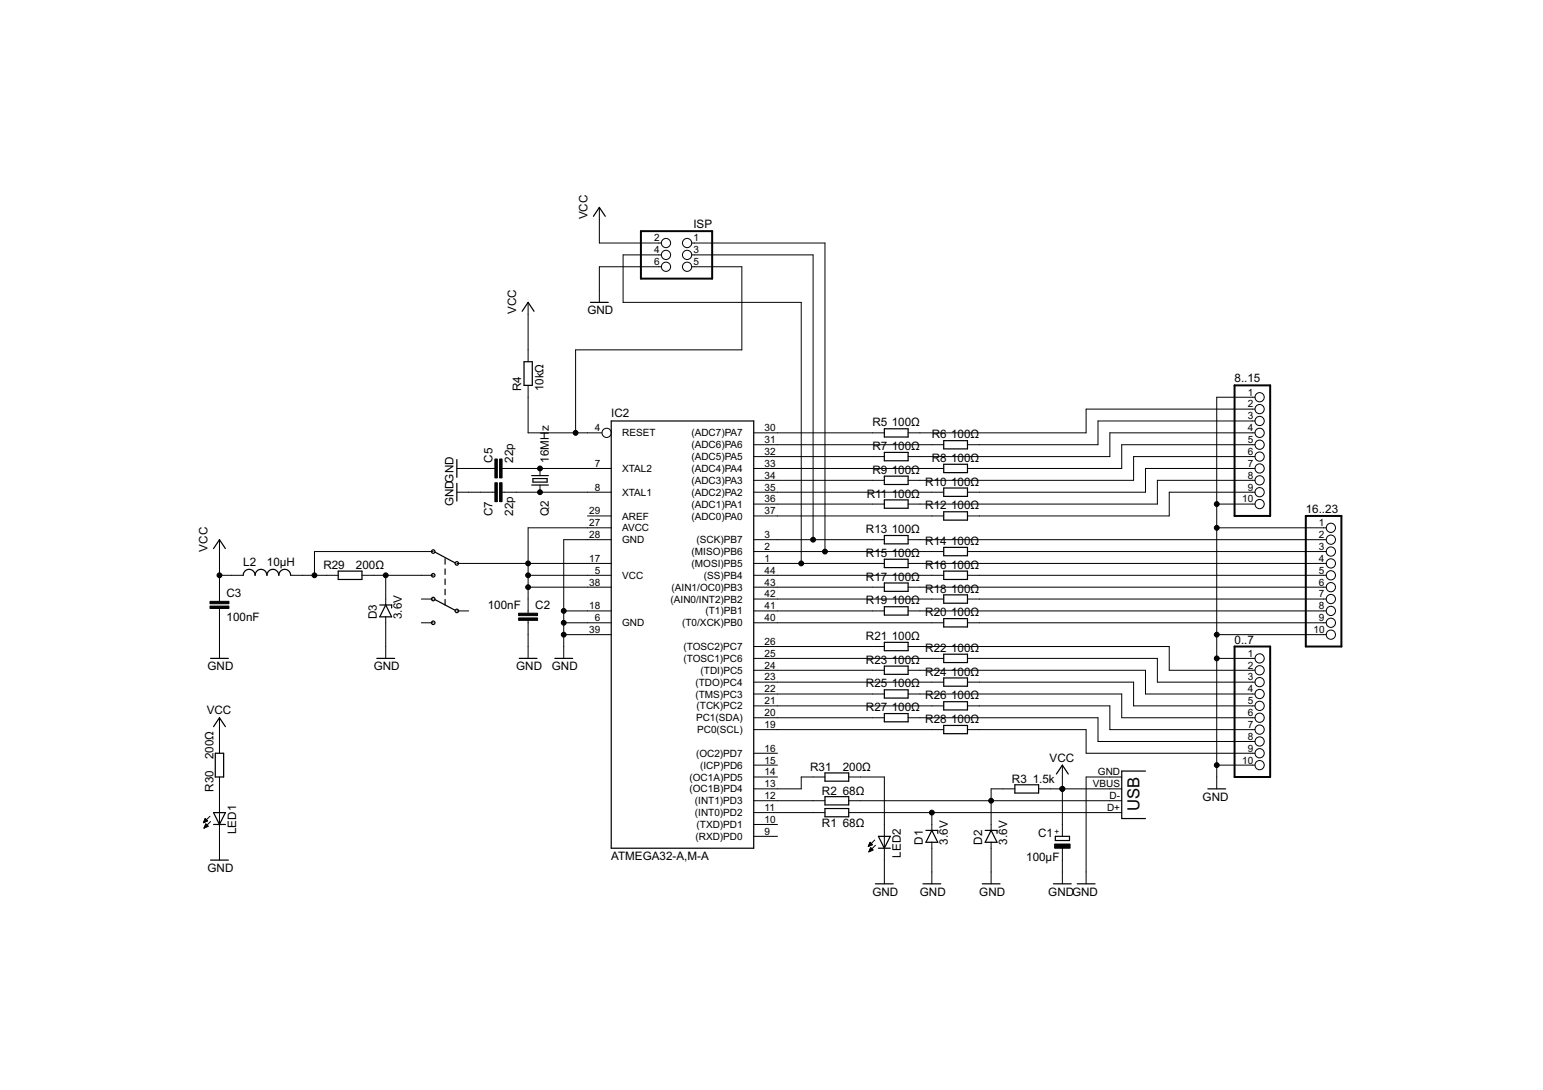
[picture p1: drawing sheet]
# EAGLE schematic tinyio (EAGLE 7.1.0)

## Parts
0..7  PINHD-1X10_2.54-SMD  [1X10SMD]
8..15  PINHD-1X10_2.54-SMD  [1X10SMD]
16..23  PINHD-1X10_2.54-SMD  [1X10SMD]
C1  100µF  CPOL-EUD/7343-31R  [D/7343-31R]
C2  100nF  C-EUC1206  [C1206]
C3  100nF  C-EUC1206  [C1206]
C5  22p  C-EUC1206  [C1206]
C7  22p  C-EUC1206  [C1206]
D1  3.6V  DIODE-ZENER-0804  [DIODE-ZENER-0805]
D2  3.6V  DIODE-ZENER-0804  [DIODE-ZENER-0805]
D3  3.6V  DIODE-ZENER-0804  [DIODE-ZENER-0805]
IC2  ATMEGA32-A,M-A  [TQFP44]
ISP  PINHD-2X3_2.54-SMD  [2X03SMD]
L2  10µH  L-USL1812  [L1812]
LED1  LEDCHIPLED_0805  [CHIPLED_0805]
LED2  LEDCHIPLED_0805  [CHIPLED_0805]
Q2  16MHz  CSM-7X-DU  [CSM-7X-DU]
R1  68Ω  R-EU_R1206  [R1206]
R2  68Ω  R-EU_R1206  [R1206]
R3  1.5k  R-EU_R1206  [R1206]
R4  10kΩ  R-EU_R0603  [R0603]
R5  100Ω  R-EU_R0603  [R0603]
R6  100Ω  R-EU_R0603  [R0603]
R7  100Ω  R-EU_R0603  [R0603]
R8  100Ω  R-EU_R0603  [R0603]
R9  100Ω  R-EU_R0603  [R0603]
R10  100Ω  R-EU_R0603  [R0603]
R11  100Ω  R-EU_R0603  [R0603]
R12  100Ω  R-EU_R0603  [R0603]
R13  100Ω  R-EU_R0603  [R0603]
R14  100Ω  R-EU_R0603  [R0603]
R15  100Ω  R-EU_R0603  [R0603]
R16  100Ω  R-EU_R0603  [R0603]
R17  100Ω  R-EU_R0603  [R0603]
R18  100Ω  R-EU_R0603  [R0603]
R19  100Ω  R-EU_R0603  [R0603]
R20  100Ω  R-EU_R0603  [R0603]
R21  100Ω  R-EU_R0603  [R0603]
R22  100Ω  R-EU_R0603  [R0603]
R23  100Ω  R-EU_R0603  [R0603]
R24  100Ω  R-EU_R0603  [R0603]
R25  100Ω  R-EU_R0603  [R0603]
R26  100Ω  R-EU_R0603  [R0603]
R27  100Ω  R-EU_R0603  [R0603]
R28  100Ω  R-EU_R0603  [R0603]
R29  200Ω  R-EU_R1206  [R1206]
R30  200Ω  R-EU_R1206  [R1206]
R31  200Ω  R-EU_R1206  [R1206]
U$3  SWTICH-DPDT1  [SWITCH-TOP-DPDT]
X1  USBSMD  [USB-MINIB]

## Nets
GND: 0..7.1 0..7.10 8..15.1 8..15.10 16..23.1 16..23.10 C1.- C2.2 C3.2 C5.1 C7.1 D1.A D2.A D3.A IC2.6(GND) IC2.18(GND1) IC2.28(GND) IC2.39(GND2) ISP.6 LED1.C LED2.C X1.GND
N$1: IC2.12((INT1)PD3) R2.1
N$2: IC2.11((INT0)PD2) R1.1
N$3: D1.K(C) R1.2 X1.D+
N$4: D2.K(C) R2.2 R3.1 X1.D-
N$5: C2.1 IC2.5(VCC) IC2.17(VCC1) IC2.27(AVCC) IC2.38(VCC2) U$3.1
N$6: IC2.4(RESET) ISP.5 R4.1
N$7: IC2.30((ADC7)PA7) R5.2
N$8: IC2.31((ADC6)PA6) R6.2
N$9: IC2.32((ADC5)PA5) R7.2
N$10: IC2.33((ADC4)PA4) R8.2
N$11: IC2.34((ADC3)PA3) R9.2
N$12: LED1.A R30.1
N$13: C7.2 IC2.8(XTAL1) Q2.1
N$14: IC2.35((ADC2)PA2) R10.2
N$15: IC2.36((ADC1)PA1) R11.2
N$16: IC2.37((ADC0)PA0) R12.2
N$17: IC2.3((SCK)PB7) ISP.3 R13.2
N$18: IC2.2((MISO)PB6) ISP.1 R14.2
N$19: IC2.44((SS)PB4) R16.2
N$20: IC2.1((MOSI)PB5) ISP.4 R15.2
N$21: IC2.43((AIN1/OC0)PB3) R17.2
N$22: IC2.42((AIN0/INT2)PB2) R18.2
N$23: IC2.40((T0/XCK)PB0) R20.2
N$24: IC2.41((T1)PB1) R19.2
N$25: IC2.26((TOSC2)PC7) R21.2
N$26: IC2.25((TOSC1)PC6) R22.2
N$27: IC2.23((TDO)PC4) R24.2
N$28: IC2.21((TCK)PC2) R26.2
N$29: IC2.19(PC0(SCL)) R28.2
N$30: IC2.24((TDI)PC5) R23.2
N$31: IC2.22((TMS)PC3) R25.2
N$32: IC2.20(PC1(SDA)) R27.2
N$33: 8..15.2 R5.1
N$34: 8..15.3 R6.1
N$35: 8..15.4 R7.1
N$36: 8..15.5 R8.1
N$37: 8..15.6 R9.1
N$38: 8..15.7 R10.1
N$39: 8..15.8 R11.1
N$40: 8..15.9 R12.1
N$41: 16..23.2 R13.1
N$42: 16..23.3 R14.1
N$43: 16..23.4 R15.1
N$44: 16..23.5 R16.1
N$45: 16..23.6 R17.1
N$46: 16..23.7 R18.1
N$47: 16..23.8 R19.1
N$48: 16..23.9 R20.1
N$49: 0..7.2 R21.1
N$50: 0..7.3 R22.1
N$51: 0..7.4 R23.1
N$52: 0..7.5 R24.1
N$53: 0..7.6 R25.1
N$54: 0..7.7 R26.1
N$55: 0..7.8 R27.1
N$56: 0..7.9 R28.1
N$57: D3.K(C) R29.2 U$3.1NO
N$58: L2.1 R29.1 U$3.1NC
N$59: C5.2 IC2.7(XTAL2) Q2.2
N$60: IC2.13((OC1B)PD4) R31.1
N$61: LED2.A R31.2
VCC: C1.+ C3.1 ISP.2 L2.2 R3.2 R4.2 R30.2 X1.VBUS
Unconnected: IC2.9((RXD)PD0) IC2.10((TXD)PD1) IC2.14((OC1A)PD5) IC2.15((ICP)PD6) IC2.16((OC2)PD7) IC2.29(AREF) U$3.2 U$3.2NC U$3.2NO
